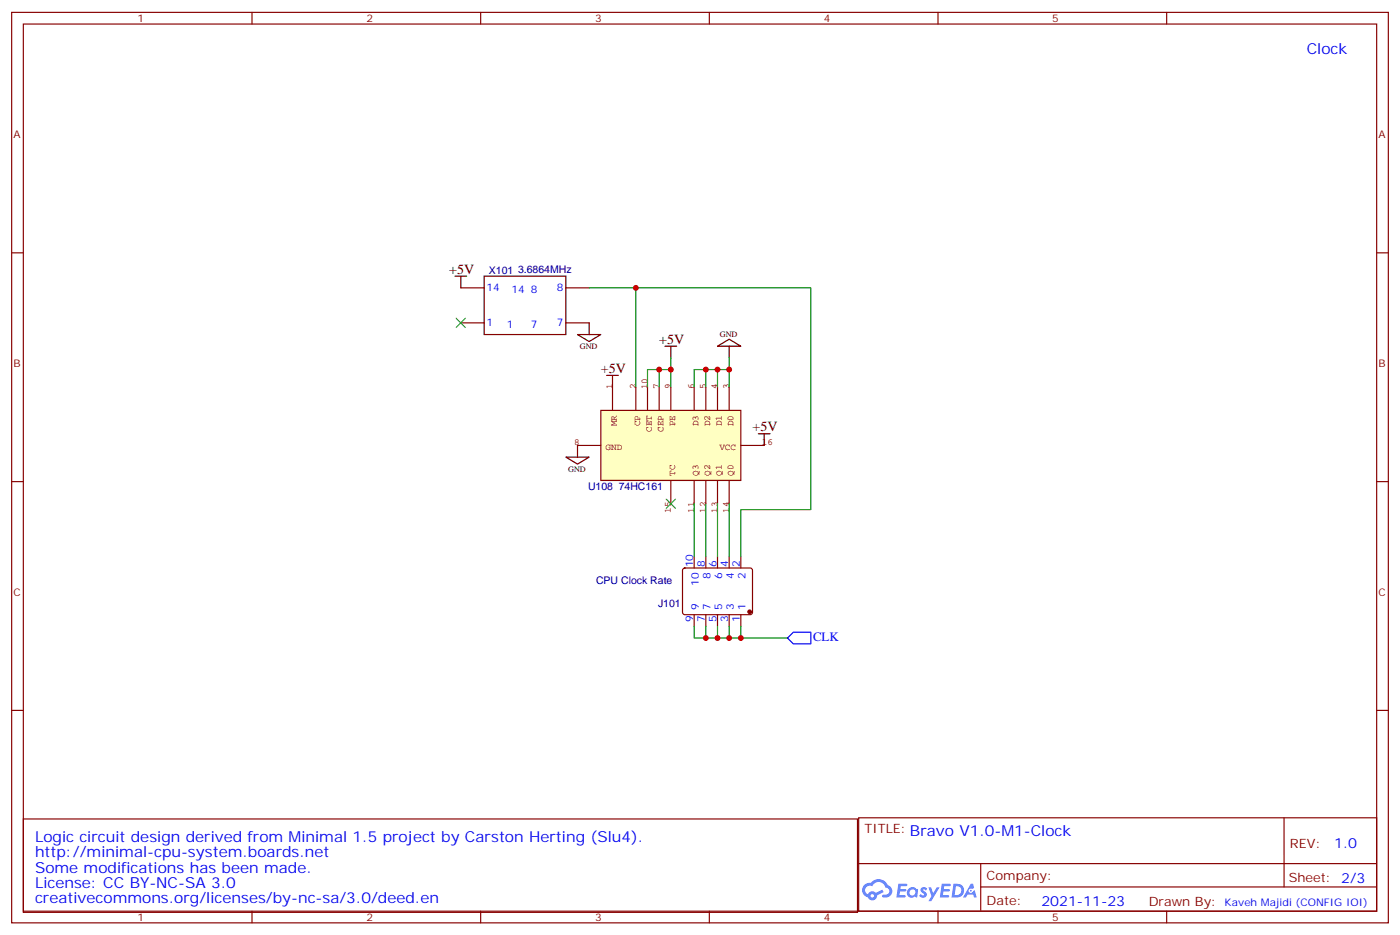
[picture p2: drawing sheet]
<svg xmlns="http://www.w3.org/2000/svg" width="423mm" height="283mm" viewBox="0 0 423 283" stroke-linecap="round" stroke-linejoin="round" font-family="sans-serif">
<g fill="none" stroke="#870000" stroke-width=".35">
<path d="M3.5 3.7h416.3v275.2h-416.3zM7.1 7.3h409.2v268.1h-409.2zM76.2 3.7v3.6M145.3 3.7v3.6M214.5 3.7v3.6M283.6 3.7v3.6M352.8 3.7v3.6M3.5 76.4h3.6M416.3 76.4h3.5M3.5 145.6h3.6M416.3 145.6h3.5M3.5 214.7h3.6"/>
<path d="M416.3 214.7h3.5M259.6 247.2h156.7v28.2h-156.7zM388.3 247.2v20.9M76.2 275.4v3.5M145.3 275.4v3.5M214.5 275.4v3.5M259.7 261h156.4M283.6 275.4v3.5M296.6 268.1h119.5M296.6 261v14.1M352.8 275.4v3.5"/>
</g>
<g fill="#5487ff">
<path d="M278.6 268.3a1.22 1.22 0 0 1 1.7 .3l-.3 .6a.47 .47 0 0 0-.4-.4 .47 .47 0 0 0-.5 .2l.2 .2a1.14 1.14 0 0 1 .7 1.7 1.14 1.14 0 0 1-1.9 0l-.2-.2 .5-.5 .7 .4a.29 .29 0 0 0 .4-.2 .29 .29 0 0 0-.3-.4 1.04 1.04 0 0 1-.6-1.7z"/>
<path d="M271.6 267.1h2.4l.3 .2-.1 .5h-1.8l-.2 .9h1.6l.3 .3-.4 .4h-1.6l-.1 1.1 1.7 .1 .2 .3-.2 .3h-2.7z"/>
<path d="M284.8 267.1h2.3l.4 .2-.2 .5h-1.8l-.1 .9h1.5l.3 .3-.4 .4h-1.5l-.2 1.1 1.7 .1 .2 .3-.2 .3h-2.6z"/>
<path d="M293.5 267.1h.7l.4 1.2-.6 .4a.69 .69 0 0 0-1.1 .2 .69 .69 0 0 0 .5 1 .69 .69 0 0 0 .9-.6l.4-.3 .6 2.2h-.8l-.2-.9h-1.7l-.5 .9h-.9z"/>
<path d="M280.8 268.2h.7l.7 1.8 1.1-1.8h.8l-2.5 4.2h-.9l1-1.6z"/>
<path d="M288.3 267.1l-.6 4.1h1.4a2.11 2.11 0 0 0 2.4-2.1 2.11 2.11 0 0 0-2.5-2zM289 267.8a1.43 1.43 0 0 1 1.7 1.6 1.43 1.43 0 0 1-2 1.1z"/>
<path d="M274.6 268.7a1.54 1.54 0 0 0 0 2.1 1.54 1.54 0 0 0 2.1 .2l.6 .2 .3-2.3-.1-.2h-.5a1.49 1.49 0 0 0-2.4 0zM274.9 269.7a.95 .95 0 0 1 1.9 0 .95 .95 0 0 1-1.9 0z"/>
<path d="M261.4 267.5a2.18 2.18 0 0 0 1 3.7 1.44 1.44 0 0 0 1.7 .9 1.44 1.44 0 0 0 1.1-1.5l2-1-.4-.7-1.9 .9a1.47 1.47 0 0 0-2.5 .5 1.39 1.39 0 0 1-.6-2 1.39 1.39 0 0 1 2-.4 2.12 2.12 0 0 1 2.1-1.3 2.12 2.12 0 0 1 1.9 1.6 1.14 1.14 0 0 1 1.1 1.5 1.14 1.14 0 0 1-1.6 .7 .43 .43 0 0 0-.6 .4 .43 .43 0 0 0 .4 .4 1.98 1.98 0 0 0 2.6-1.2 1.98 1.98 0 0 0-1.3-2.5 3.1 3.1 0 0 0-5.2-.7l-.9 .1zM263.2 270.8a.55 .55 0 0 1 1.1 0 .55 .55 0 0 1-1.1 0z"/>
<circle cx="293.6" cy="269.2" r=".26"/>
</g>
<path d="M181.7 124h42.3v21.2h-42.3z" fill="#ffffc2" stroke="#850000" stroke-width=".35"/>
<g fill="none" stroke="#850000" stroke-width=".35">
<path d="M185.2 117v7M192.3 117v7M195.8 117v7M199.3 117v7M202.8 117v7M209.9 117v7M213.4 117v7M217 117v7M220.5 117v7M174.6 134.6h7.1M224 134.6h7.1M202.8 145.2v7.1"/>
<path d="M209.9 145.2v7.1M213.4 145.2v7.1M217 145.2v7.1M220.5 145.2v7.1"/>
</g>
<g fill="none" stroke="#000" stroke-width=".35">
<path d="M137.6 83.5h3.5M139.3 83.5v3.5M146.4 83.5h24.7v17.6h-24.7zM178.2 97.6v3.5M174.6 101.1h7.1l-3.5 2.1zM183.4 113.5h3.6M185.2 113.5v3.5M201.1 104.6h3.5M202.8 104.6v3.6M217 104.6l3.5-2.1 3.5 2.1zM220.5 104.6v3.6M171.1 138.1h7.1l-3.6 2.2z"/>
<path d="M174.6 134.6v3.5M229.3 131.1h3.5M231.1 131.1v3.5"/>
</g>
<g fill="none" stroke="#870000" stroke-width=".35">
<path d="M139.3 97.6h7.1M139.3 87h7.1M171.1 97.6h7.1M171.1 87h7.1M206.6 171.9l.5-.2h20l.4 .7v12.9l-.7 .5-20-.1-.4-.6v-12.7zM209.9 168.1v3.6M213.4 168.1v3.6M217 168.1v3.6M220.5 168.1v3.6M224 168.1v3.6M209.9 185.8v3.5M213.4 185.8v3.5"/>
<path d="M217 185.8v3.5M220.5 185.8v3.5M224 185.8v3.5M7.1 247.5h252.2v28.2h-252.2z"/>
</g>
<path d="M137.9 96.2l2.9 2.8M140.8 96.2l-2.9 2.8M201.4 150.8l2.9 2.9M204.3 150.8l-2.9 2.9" fill="none" stroke="#3c3" stroke-width=".35"/>
<g fill="none" stroke="#008700" stroke-width=".35">
<path d="M178.2 87h14.1v30M192.3 87h52.9v67h-21.2v14.1M199.3 111.7h-3.5v5.3M202.8 111.7h-3.5v5.3M202.8 108.2v8.8M213.4 111.7h-3.5v5.3M217 111.7h-3.6v5.3M220.5 111.7h-3.5v5.3M220.5 108.2v8.8M209.9 152.3v15.8M213.4 152.3v15.8M217 152.3v15.8"/>
<path d="M220.5 152.3v15.8M209.9 189.3v3.5h3.5M213.4 189.3v3.5h3.6M217 189.3v3.5h3.5M220.5 189.3v3.5h3.5M224 189.3v3.5h14.1"/>
</g>
<circle cx="226.7" cy="184.9" r=".53" fill="#870000" stroke="#870000" stroke-width=".35"/>
<path d="M238.1 192.8l1.8-1.7h5.3v3.5h-5.3z" fill="none" stroke="#00f" stroke-width=".35"/>
<g fill="#c00">
<circle cx="202.8" cy="111.7" r=".88"/>
<circle cx="199.3" cy="111.7" r=".88"/>
<circle cx="220.5" cy="111.7" r=".88"/>
<circle cx="217" cy="111.7" r=".88"/>
<circle cx="213.4" cy="111.7" r=".88"/>
<circle cx="192.3" cy="87" r=".88"/>
<circle cx="224" cy="192.8" r=".88"/>
<circle cx="220.5" cy="192.8" r=".88"/>
<circle cx="217" cy="192.8" r=".88"/>
<circle cx="213.4" cy="192.8" r=".88"/>
</g>
<g font-size="4.6" fill="#00f">
<text x="395.1" y="16.4">Clock</text>
<text x="10.6" y="254.6">Logic circuit design derived from Minimal 1.5 project by Carston Herting (Slu4).</text>
<text x="275.2" y="252.8">Bravo V1.0-M1-Clock</text>
<text x="10.6" y="259.2">http://minimal-cpu-system.boards.net</text>
<text x="10.6" y="263.7">Some modifications has been made.</text>
<text x="10.6" y="268.3">License: CC BY-NC-SA 3.0</text>
<text x="10.6" y="272.9">creativecommons.org/licenses/by-nc-sa/3.0/deed.en</text>
</g>
<g font-size="4.2">
<text x="135.8" y="82.8">+5V</text>
<text x="199.3" y="103.9">+5V</text>
<text x="181.7" y="112.7">+5V</text>
<text x="227.5" y="130.4">+5V</text>
</g>
<g font-size="4.2" fill="#00f">
<text x="403.4" y="256.4">1.0</text>
<text x="314.9" y="273.8">2021-11-23</text>
</g>
<text font-size="3.9" fill="#00f" x="245.8" y="193.7">CLK</text>
<g font-size="3.9" fill="#800">
<text x="261.4" y="251.7">TITLE:</text>
<text x="390" y="256.4">REV:</text>
<text x="298.3" y="265.9">Company:</text>
<text x="389.7" y="266.6">Sheet: 2/3</text>
<text x="298.3" y="273.6">Date:</text>
<text x="347.4" y="273.7">Drawn By:</text>
</g>
<g font-size="3.2" fill="#800">
<text x="41.6" y="6.7">1</text>
<text x="110.8" y="6.7">2</text>
<text x="179.9" y="6.7">3</text>
<text x="249.1" y="6.7">4</text>
<text x="318.2" y="6.7">5</text>
<text x="4.1" y="41.8">A</text>
<text x="416.8" y="41.8">A</text>
<text x="4.1" y="111">B</text>
<text x="416.8" y="111">B</text>
<text x="4.1" y="180.1">C</text>
<text x="416.8" y="180.1">C</text>
<text x="41.6" y="278.4">1</text>
<text x="110.8" y="278.4">2</text>
<text x="179.9" y="278.4">3</text>
<text x="249.1" y="278.4">4</text>
<text x="318.2" y="278.4">5</text>
</g>
<g font-size="3.2" fill="#000080">
<text x="147.8" y="82.8">X101</text>
<text x="156.6" y="82.4">3.6864MHz</text>
<text x="177.8" y="148.1">U108</text>
<text x="187.1" y="148.1">74HC161</text>
<text x="180.2" y="176.4">CPU Clock Rate</text>
<text x="199" y="183.4">J101</text>
</g>
<g font-size="3.2" fill="#00f">
<text x="147.1" y="88.1">14</text>
<text x="154.7" y="88.4">14</text>
<text x="160.5" y="88.4">8</text>
<text x="168.4" y="88.1">8</text>
<text x="147.1" y="98.6">1</text>
<text x="153.2" y="99">1</text>
<text x="160.5" y="99">7</text>
<text x="168.4" y="98.6">7</text>
<text x="209.5" y="171.5" transform="rotate(-90 209.5 171.5)">10</text>
<text x="213.1" y="171.5" transform="rotate(-90 213.1 171.5)">8</text>
<text x="216.6" y="171.5" transform="rotate(-90 216.6 171.5)">6</text>
<text x="220.1" y="171.5" transform="rotate(-90 220.1 171.5)">4</text>
<text x="223.7" y="171.5" transform="rotate(-90 223.7 171.5)">2</text>
<text x="211.3" y="177" transform="rotate(-90 211.3 177)">10</text>
<text x="214.8" y="175" transform="rotate(-90 214.8 175)">8</text>
<text x="218.4" y="175" transform="rotate(-90 218.4 175)">6</text>
<text x="221.9" y="175" transform="rotate(-90 221.9 175)">4</text>
<text x="225.4" y="175" transform="rotate(-90 225.4 175)">2</text>
<text x="211.3" y="184.5" transform="rotate(-90 211.3 184.5)">9</text>
<text x="214.8" y="184.5" transform="rotate(-90 214.8 184.5)">7</text>
<text x="218.4" y="184.5" transform="rotate(-90 218.4 184.5)">5</text>
<text x="221.9" y="184.5" transform="rotate(-90 221.9 184.5)">3</text>
<text x="225.4" y="184.5" transform="rotate(-90 225.4 184.5)">1</text>
<text x="209.5" y="188" transform="rotate(-90 209.5 188)">9</text>
<text x="213.1" y="188" transform="rotate(-90 213.1 188)">7</text>
<text x="216.6" y="188" transform="rotate(-90 216.6 188)">5</text>
<text x="220.1" y="188" transform="rotate(-90 220.1 188)">3</text>
<text x="223.7" y="188" transform="rotate(-90 223.7 188)">1</text>
<text x="370.3" y="273.7">Kaveh Majidi (CONFIG IOI)</text>
</g>
<g font-size="2.8" fill="#840000">
<text x="185.2" y="117.7" transform="rotate(-90 185.2 117.7)">1</text>
<text x="192.2" y="117.7" transform="rotate(-90 192.2 117.7)">2</text>
<text x="195.8" y="117.7" transform="rotate(-90 195.8 117.7)">10</text>
<text x="199.3" y="117.7" transform="rotate(-90 199.3 117.7)">7</text>
<text x="202.8" y="117.7" transform="rotate(-90 202.8 117.7)">9</text>
<text x="209.9" y="117.7" transform="rotate(-90 209.9 117.7)">6</text>
<text x="213.4" y="117.7" transform="rotate(-90 213.4 117.7)">5</text>
<text x="216.9" y="117.7" transform="rotate(-90 216.9 117.7)">4</text>
<text x="220.5" y="117.7" transform="rotate(-90 220.5 117.7)">3</text>
<text x="186.5" y="128.8" transform="rotate(-90 186.5 128.8)">MR</text>
<text x="193.6" y="128.8" transform="rotate(-90 193.6 128.8)">CP</text>
<text x="197.1" y="130.5" transform="rotate(-90 197.1 130.5)">CET</text>
<text x="200.6" y="130.5" transform="rotate(-90 200.6 130.5)">CEP</text>
<text x="204.2" y="128.8" transform="rotate(-90 204.2 128.8)">PE</text>
<text x="211.2" y="128.8" transform="rotate(-90 211.2 128.8)">D3</text>
<text x="214.8" y="128.8" transform="rotate(-90 214.8 128.8)">D2</text>
<text x="218.3" y="128.8" transform="rotate(-90 218.3 128.8)">D1</text>
<text x="221.8" y="128.8" transform="rotate(-90 221.8 128.8)">D0</text>
<text x="173.6" y="134.6">8</text>
<text x="183.1" y="135.9">GND</text>
<text x="217.5" y="135.9">VCC</text>
<text x="230.4" y="134.6">16</text>
<text x="204.2" y="143.8" transform="rotate(-90 204.2 143.8)">TC</text>
<text x="211.2" y="143.8" transform="rotate(-90 211.2 143.8)">Q3</text>
<text x="214.8" y="143.8" transform="rotate(-90 214.8 143.8)">Q2</text>
<text x="218.3" y="143.8" transform="rotate(-90 218.3 143.8)">Q1</text>
<text x="221.8" y="143.8" transform="rotate(-90 221.8 143.8)">Q0</text>
<text x="202.8" y="154.9" transform="rotate(-90 202.8 154.9)">15</text>
<text x="209.9" y="154.9" transform="rotate(-90 209.9 154.9)">11</text>
<text x="213.4" y="154.9" transform="rotate(-90 213.4 154.9)">12</text>
<text x="216.9" y="154.9" transform="rotate(-90 216.9 154.9)">13</text>
<text x="220.5" y="154.9" transform="rotate(-90 220.5 154.9)">14</text>
</g>
<g font-size="2.5">
<text x="217.7" y="101.8">GND</text>
<text x="175.3" y="105.5">GND</text>
<text x="171.8" y="142.6">GND</text>
</g>
</svg>
